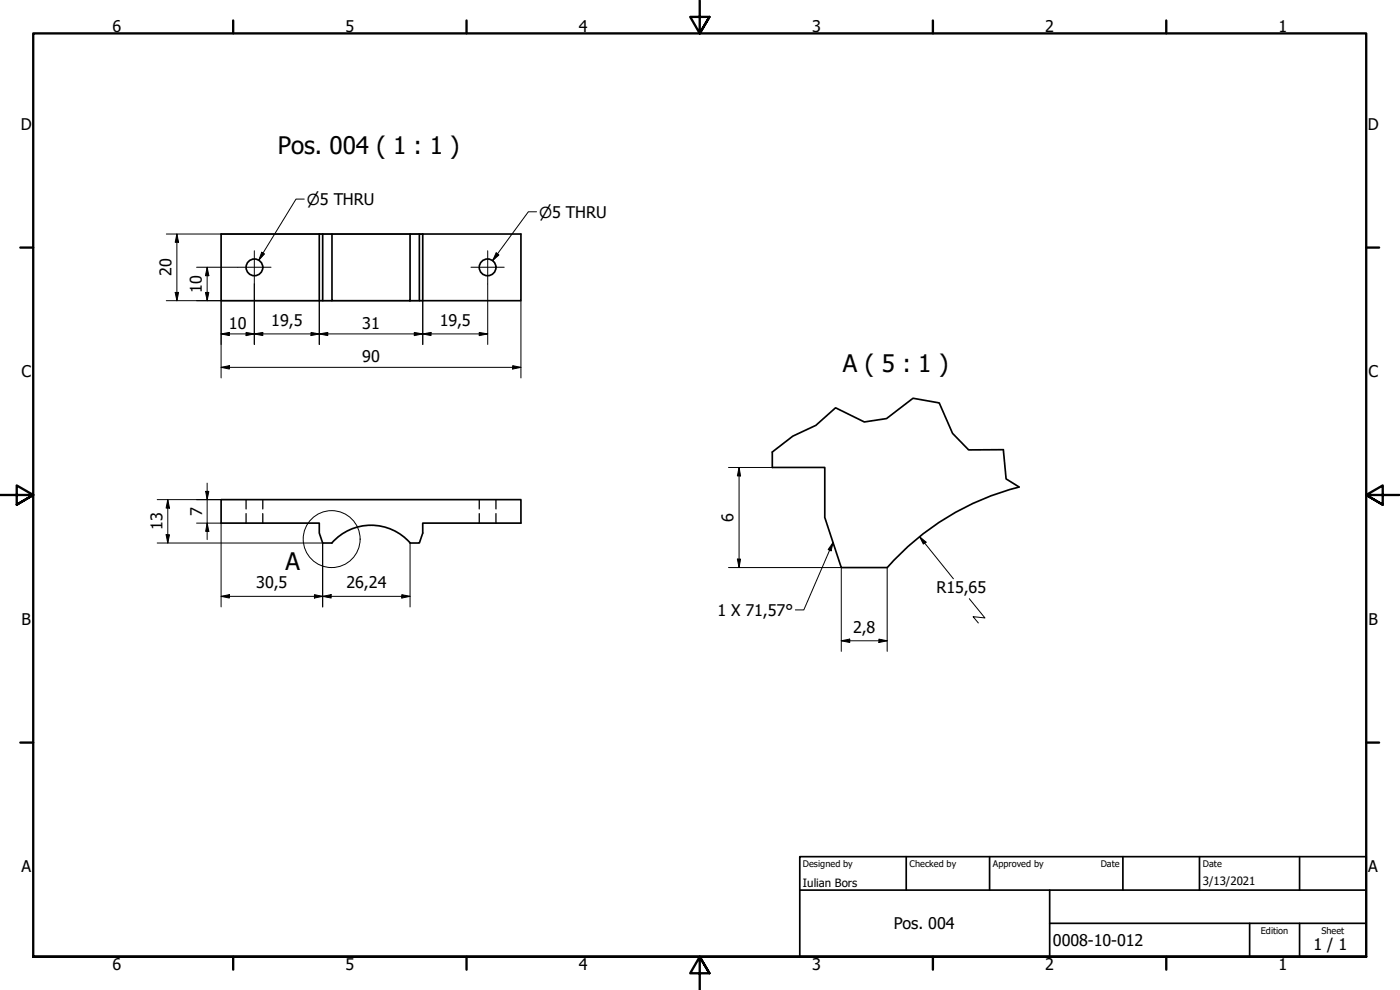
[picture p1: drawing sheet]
<svg xmlns="http://www.w3.org/2000/svg" width="420mm" height="297mm" viewBox="0 0 420 297" stroke-linecap="round" stroke-linejoin="round" font-family="sans-serif">
<!-- layer: Visible (ISO) -->
<g fill="none" stroke="#000" stroke-width=".51">
<path d="M95.8 70.2v20h1v-20M99.6 70.2h23.5v20h-23.5zM99.6 70.2h-33.2v20h29.4M123.1 70.2h2.8M125.9 70.2h1v20h-1zM126.9 70.2h29.4v20h-29.4M96.8 90.2h2.8M123.1 90.2h2.8M231.8 140.3h15.7v14.9l5 15.1h13.8a78.5 78.5 0 0 1 39.5-24.2M99.6 162.9a15.7 15.7 0 0 1 23.5 0M99.6 162.9h-2.8l-1-3v-2.9h-29.4v-7.1h89.9v7.1h-29.4v2.9l-1 3h-2.8"/>
<circle cx="76.4" cy="80.2" r="2.51"/>
<circle cx="146.3" cy="80.2" r="2.51"/>
</g>
<!-- layer: Hidden (ISO) -->
<path d="M73.9 149.9v2.8M73.9 154.1v2.9M78.9 149.9v2.8M78.9 154.1v2.9M143.8 149.9v2.8M143.8 154.1v2.9M148.8 149.9v2.8M148.8 154.1v2.9" fill="none" stroke="#000" stroke-width=".38"/>
<!-- layer: Break Line (ISO) -->
<path d="M231.8 140.3v-4.7l6.1-4.7 7-3.3 5.9-5.2 8.6 4.2 6.7-1 7.9-6.1 7.9 1.4 4 9.1 4.8 5 10.4-.1 .8 8.8 3.9 2.4" fill="none" stroke="#000" stroke-width=".51"/>
<!-- layer: Detail Boundary (ISO) -->
<circle cx="99.5" cy="161.8" r="8.5" fill="none" stroke="#000" stroke-width=".3"/>
<!-- layer: Border (ISO) -->
<g fill="none" stroke="#000" stroke-width=".7">
<path d="M70 6.1v3.9M140 6.1v3.9M210 0v10l-2.9-4.9h5.8l-2.9 4.9 2.9-4.9M280 6.1v3.9M350 6.1v3.9M6.1 74.3h3.9M410 74.3h3.9M0 148.5h10l-5-2.8v5.7l5-2.9-5 2.9M420 148.5h-10l5-2.8v5.7l-5-2.9 5 2.9M6.1 222.8h3.9M410 222.8h3.9M10 287.1v-277.1h400v277.1h-400h400"/>
<path d="M70 287.1v3.8M140 287.1v3.8M212.9 292l-2.9-4.9 2.9 4.9h-5.8l2.9-4.9v9.9M280 287.1v3.8M350 287.1v3.8"/>
</g>
<!-- layer: Title (ISO) -->
<path d="M240 257h170v30.1h-170zM272 257v10.1M297 257v10.1M337 257v10.1M360 257v10.1M390 257v10.1M240 267.1h170M315 277h95M315 267.1v20M375 277v10.1M390 277v10.1" fill="none" stroke="#000" stroke-width=".51"/>
<!-- layer: Dimension (ISO) -->
<g fill="none" stroke="#000" stroke-width=".3">
<path d="M49.9 70.2h77M53.1 70.2l.5 2.5h-1zM53.1 70.2v20M49.9 90.2h77v13.2M52.6 87.7h1l-.5 2.5zM59 80.2h12.4M61.7 87.7h1l-.5 2.5zM62.2 80.2l.5 2.5h-1zM62.2 80.2v10M66.4 90.2v23.2M73.9 99.7l2.4 .5-2.4 .5zM76.3 85.2v18.2"/>
<path d="M93.3 99.7l2.5 .5-2.5 .5zM95.8 90.2v13.2M124.3 99.7l2.6 .5-2.6 .5zM143.8 99.7l2.6 .5-2.6 .5zM146.4 85.2v18.2M156.3 90.2v23.2M66.4 110.2l2.4-.5v1zM66.4 100.2l2.4-.5v1zM66.4 110.2h89.9M66.4 100.2h80M76.3 100.2l2.6-.5v1zM95.8 100.2l2.6-.5v1z"/>
<path d="M126.9 100.2l2.4-.5v1zM153.9 109.7l2.4 .5-2.4 .5zM47.2 149.9h19.2M50.4 149.9l.5 2.5h-1.1zM50.4 149.9v13M59 157h7.4v25.1M61.7 147.4h1l-.5 2.5zM62.2 157l.5 2.4h-1zM62.2 145v16.9M218.6 140.3h13.2M221.8 140.3l.4 2.5h-.9zM221.8 140.3v30"/>
<path d="M47.2 162.9h49.6v19.2M49.8 160.5h1.1l-.5 2.4zM66.4 178.9l2.4-.5v1zM66.4 178.9h56.7M94.4 178.4l2.4 .5-2.4 .5zM96.8 178.9l2.6-.5v1zM120.6 178.4l2.5 .5-2.5 .5zM123.1 162.9v19.2M218.6 170.3h33.9v25.1M221.3 167.8h.9l-.4 2.5zM266.3 170.3v25.1M276 161l1.9 1.7-.8 .5z"/>
<path d="M276 161l10.1 12.7M290.9 179.6l4.7 5.8-3.6-.4 1.6 1.9M252.5 192.3l2.5-.5v1zM252.5 192.3h13.8M263.8 191.8l2.5 .5-2.5 .5z"/>
</g>
<g fill="#000">
<path d="M53.1 70.2l.5 2.5h-1z" fill-rule="evenodd"/>
<path d="M52.6 87.7h1l-.5 2.5z" fill-rule="evenodd"/>
<path d="M61.7 87.7h1l-.5 2.5z" fill-rule="evenodd"/>
<path d="M62.2 80.2l.5 2.5h-1z" fill-rule="evenodd"/>
<path d="M66.4 100.2l2.4-.5v1z" fill-rule="evenodd"/>
<path d="M76.3 100.2l2.6-.5v1z" fill-rule="evenodd"/>
<path d="M95.8 100.2l2.6-.5v1z" fill-rule="evenodd"/>
<path d="M126.9 100.2l2.4-.5v1z" fill-rule="evenodd"/>
<path d="M66.4 110.2l2.4-.5v1z" fill-rule="evenodd"/>
<path d="M73.9 99.7l2.4 .5-2.4 .5z" fill-rule="evenodd"/>
<path d="M93.3 99.7l2.5 .5-2.5 .5z" fill-rule="evenodd"/>
<path d="M124.3 99.7l2.6 .5-2.6 .5z" fill-rule="evenodd"/>
<path d="M143.8 99.7l2.6 .5-2.6 .5z" fill-rule="evenodd"/>
<path d="M153.9 109.7l2.4 .5-2.4 .5z" fill-rule="evenodd"/>
<path d="M50.4 149.9l.5 2.5h-1.1z" fill-rule="evenodd"/>
<path d="M61.7 147.4h1l-.5 2.5z" fill-rule="evenodd"/>
<path d="M62.2 157l.5 2.4h-1z" fill-rule="evenodd"/>
<path d="M221.8 140.3l.4 2.5h-.9z" fill-rule="evenodd"/>
<path d="M49.8 160.5h1.1l-.5 2.4z" fill-rule="evenodd"/>
<path d="M66.4 178.9l2.4-.5v1z" fill-rule="evenodd"/>
<path d="M94.4 178.4l2.4 .5-2.4 .5z" fill-rule="evenodd"/>
<path d="M96.8 178.9l2.6-.5v1z" fill-rule="evenodd"/>
<path d="M120.6 178.4l2.5 .5-2.5 .5z" fill-rule="evenodd"/>
<path d="M221.3 167.8h.9l-.4 2.5z" fill-rule="evenodd"/>
<path d="M276 161l1.9 1.7-.8 .5z" fill-rule="evenodd"/>
<path d="M252.5 192.3l2.5-.5v1z" fill-rule="evenodd"/>
<path d="M263.8 191.8l2.5 .5-2.5 .5z" fill-rule="evenodd"/>
</g>
<!-- layer: Center Mark (ISO) -->
<path d="M76.3 75.2v10M146.4 75.2v10M71.4 80.2h9.9M141.4 80.2h9.9" fill="none" stroke="#000" stroke-width=".3"/>
<!-- layer: Symbol (ISO) -->
<path d="M91.3 59.7h-2.5l-11.1 18.4M78.5 75.7l.9 .5-1.7 1.9zM148.9 75.9l.8 .6-1.9 1.7zM161 63.5h-2.4l-10.8 14.7M250 162.8l-.6 2.5-.9-.4zM250 162.8l-8.8 20.2h-2.5" fill="none" stroke="#000" stroke-width=".3"/>
<g fill="#000">
<path d="M78.5 75.7l.9 .5-1.7 1.9z" fill-rule="evenodd"/>
<path d="M148.9 75.9l.8 .6-1.9 1.7z" fill-rule="evenodd"/>
<path d="M250 162.8l-.6 2.5-.9-.4z" fill-rule="evenodd"/>
</g>
<g font-size="7.2">
<text x="83.4" y="46.2">Pos. 004 ( 1 : 1 )</text>
<text x="253" y="111.6">A ( 5 : 1 )</text>
<text x="85.7" y="171.1">A</text>
</g>
<g font-size="4.8">
<text x="33.7" y="9.6">6</text>
<text x="103.7" y="9.6">5</text>
<text x="173.7" y="9.6">4</text>
<text x="243.7" y="9.6">3</text>
<text x="313.7" y="9.6">2</text>
<text x="383.7" y="9.6">1</text>
<text x="6.2" y="38.9">D</text>
<text x="410.5" y="38.9">D</text>
<text x="51.4" y="82.9" transform="rotate(-90 51.4 82.9)">20</text>
<text x="60.6" y="87.9" transform="rotate(-90 60.6 87.9)">10</text>
<text x="68.7" y="98.6">10</text>
<text x="81.4" y="97.8">19,5</text>
<text x="108.7" y="98.6">31</text>
<text x="132" y="97.8">19,5</text>
<text x="6.4" y="113.1">C</text>
<text x="108.7" y="108.6">90</text>
<text x="410.7" y="113.1">C</text>
<text x="60.6" y="154.7" transform="rotate(-90 60.6 154.7)">7</text>
<text x="48.8" y="159.1" transform="rotate(-90 48.8 159.1)">13</text>
<text x="220.2" y="156.6" transform="rotate(-90 220.2 156.6)">6</text>
<text x="76.9" y="176.5">30,5</text>
<text x="104" y="176.5">26,24</text>
<text x="281.1" y="178">R15,65</text>
<text x="215.3" y="184.8">1 X 71,57°</text>
<text x="6.4" y="187.4">B</text>
<text x="256" y="189.9">2,8</text>
<text x="410.7" y="187.4">B</text>
<text x="6.4" y="261.7">A</text>
<text x="410.7" y="261.7">A</text>
<text x="268.2" y="278.8">Pos. 004</text>
<text x="316" y="283.8">0008-10-012</text>
<text x="394.2" y="285">1 / 1</text>
<text x="33.7" y="290.9">6</text>
<text x="103.7" y="290.9">5</text>
<text x="173.7" y="290.9">4</text>
<text x="243.7" y="290.9">3</text>
<text x="313.7" y="290.9">2</text>
<text x="383.7" y="290.9">1</text>
</g>
<g font-size="4.6">
<text x="92.1" y="61.5">⌀5 THRU</text>
<text x="161.8" y="65.3">⌀5 THRU</text>
</g>
<g font-size="3.4">
<text x="241" y="266">Iulian Bors</text>
<text x="361" y="265.5">3/13/2021</text>
</g>
<g font-size="2.7">
<text x="241" y="260.1">Designed by</text>
<text x="273" y="260.1">Checked by</text>
<text x="298" y="260.1">Approved by</text>
<text x="330.3" y="260">Date</text>
<text x="361" y="260">Date</text>
<text x="378.4" y="280.1">Edition</text>
<text x="396.6" y="280.1">Sheet</text>
</g>
</svg>
